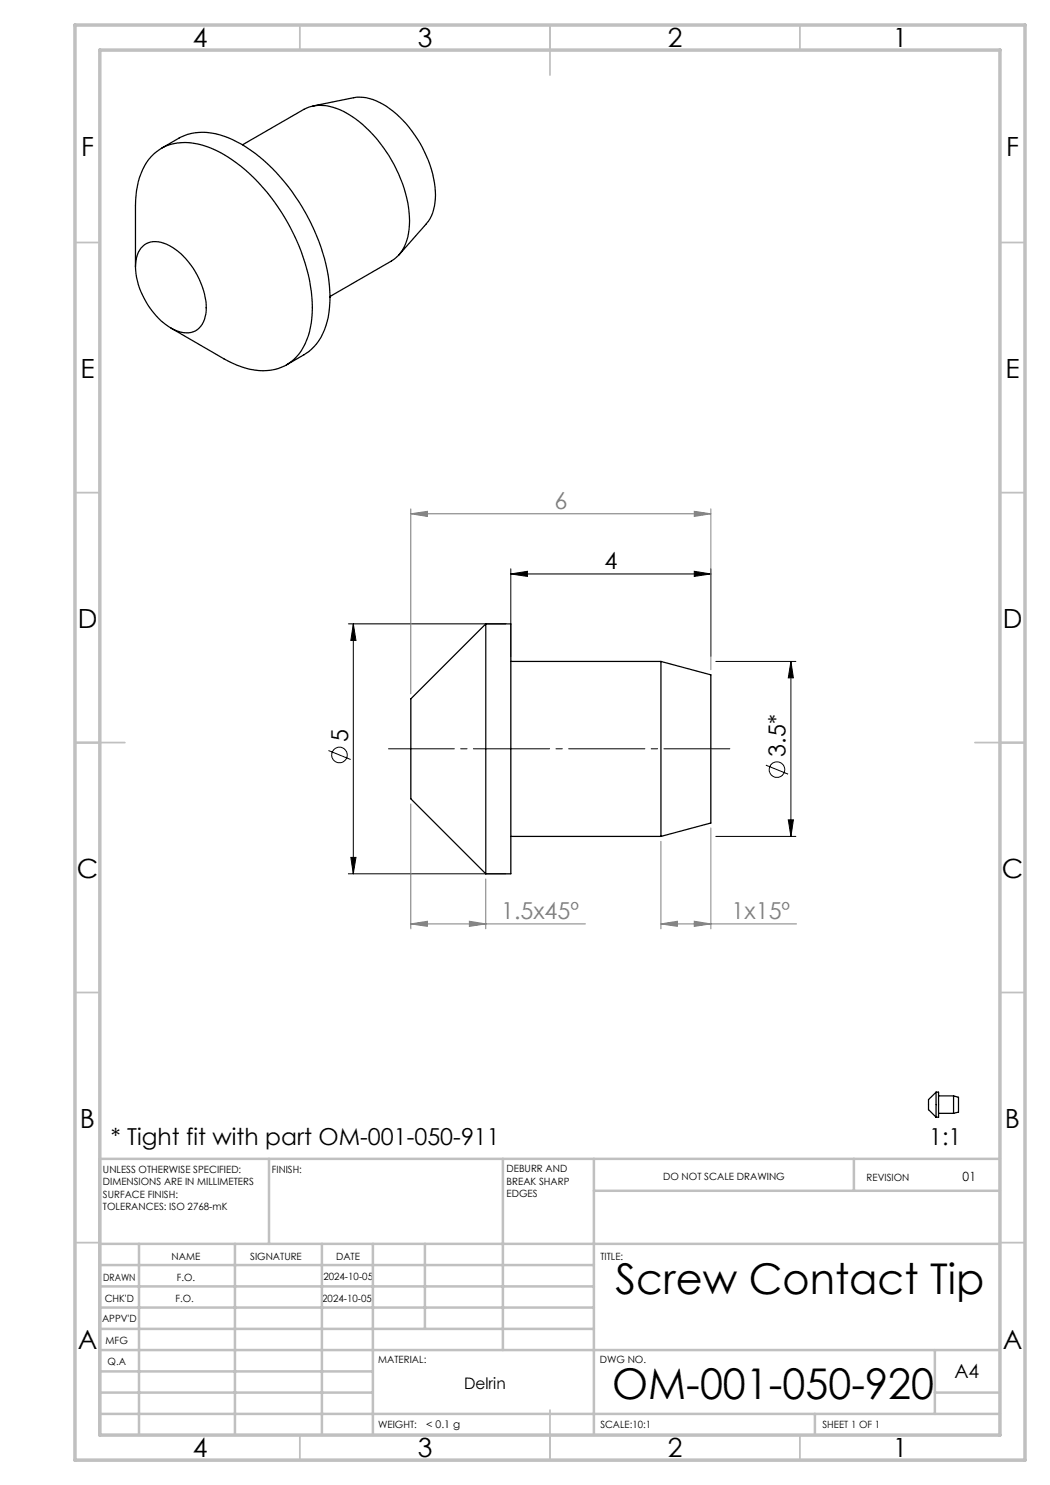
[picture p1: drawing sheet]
<svg xmlns="http://www.w3.org/2000/svg" width="210mm" height="297mm" viewBox="0 0 210 297" stroke-linecap="round" stroke-linejoin="round" font-family="sans-serif">
<g fill="none" stroke="#000" stroke-width=".25">
<path d="M32.3 29.7l3.5-2.1a11.5 11.5 0 0 1 10.7 .3 34.8 34.8 0 0 1 14.6 14.7 34 34 0 0 1 4.8 18.9 11.9 11.9 0 0 1-4.8 9.2l-3.8 2.3M48.5 29l12.3-7.1a8.8 8.8 0 0 1 8.7 .9 27.4 27.4 0 0 1 12.4 21.4 9.2 9.2 0 0 1-3.1 7.7l-12.8 7.4M62.6 21.2l8.1-1.7a9.9 9.9 0 0 1 7.9 2.8 23.6 23.6 0 0 1 8.5 16.7 8.4 8.4 0 0 1-1.8 5.8l-5.5 6.2M27.1 53.4v-12.3a13.9 13.9 0 0 1 3.7-10.3 10.1 10.1 0 0 1 10.4-1.5 30.2 30.2 0 0 1 13.7 11.1 38.2 38.2 0 0 1 7.6 21.1 13.9 13.9 0 0 1-3.7 10.4 10.1 10.1 0 0 1-10.5 1.5l-3.5-1.6-10.6-6.2M28.2 49.6a4 4 0 0 1 5.1-.7 15.2 15.2 0 0 1 7.9 13.3 4.4 4.4 0 0 1-3 4.3 7.7 7.7 0 0 1-6.5-2.9 15 15 0 0 1-4.5-11.5l.5-1.6zM97.2 124.8l-15 15v20l15 15M97.2 124.8v50M97.2 124.8h5v50h-5M102.2 132.3h30M132.2 132.3v35M132.2 132.3l10 2.7v29.6l-10 2.7M102.2 167.3h30"/>
<path d="M187.2 218.4l-1.5 1.5v2l1.5 1.5M187.2 218.4v5M187.2 218.4h.5v5h-.5M187.7 219.2h3M190.7 219.2v3.5M190.7 219.2l1 .3v2.9l-1 .3M187.7 222.7h3"/>
</g>
<g fill="none" stroke="#000" stroke-width=".2">
<path d="M102.2 114.8l3.3-.5v1zM102.2 113.8v17.5M102.2 114.8h40M138.9 114.3l3.3 .5-3.3 .5zM142.2 113.8v17.5M69.7 124.8h31.5M70.7 124.8v50M70.7 124.8l.5 3.3h-1zM143.2 132.3h16M158.2 132.3v35M158.2 132.3l.5 3.3h-1zM65.7 150.1l4.4 1.8"/>
<path d="M153.2 153l4.4 1.8M69.7 174.8h31.5M70.2 171.5h1l-.5 3.3zM143.2 167.3h16M157.7 164h1l-.5 3.3z"/>
<circle cx="67.9" cy="151" r="1.55"/>
<circle cx="155.4" cy="153.9" r="1.55"/>
</g>
<g fill="none" stroke="#808080" stroke-width=".2">
<path d="M82.2 102.8l3.3-.5v1zM82.2 101.8v37M82.2 102.8h60M138.9 102.3l3.3 .5-3.3 .5zM142.2 101.8v32.1M82.2 160.8v25M97.2 175.8v10M132.2 168.3v17.5M142.2 165.6v20.2M82.2 184.8l3.3-.5v1zM82.2 184.8h34.9M93.9 184.3l3.3 .5-3.3 .5z"/>
<path d="M132.2 184.8l3.3-.5v1zM132.2 184.8h27.1M138.9 184.3l3.3 .5-3.3 .5z"/>
</g>
<path d="M77.7 149.8h68.3" fill="none" stroke="#000" stroke-width=".2" stroke-dasharray="15.2 1.3 1.3 1.3" stroke-dashoffset="2.1"/>
<g fill="none" stroke="#c0c0c0" stroke-width=".35">
<path d="M60 5v5M110 5v10M160 5v5M15 48.5h5M200 48.5h5M15 98.5h5M200 98.5h5M15 148.5h10M195 148.5h10M15 198.5h5M200 198.5h5M15 248.5h5"/>
<path d="M200 248.5h5M60 287v5M110 282v10M160 287v5"/>
</g>
<g fill="none" stroke="#c0c0c0" stroke-width=".5">
<path d="M53.8 231.8v17M100.6 231.8v38.2M118.8 231.8v55.2M118.8 238.2h81.2M170.8 231.8v6.4M200 231.8h-180v55.2M20 248.8h180M20 257.3h98.8M20 253h98.8M27.8 248.8v38.2M47 248.8v38.2M64.4 248.8v38.2"/>
<path d="M74.6 248.8v38.2M85 248.8v17M20 265.8h98.8M20 261.5h98.8M20 278.5h54.6M20 274.3h54.6M20 270h180M187 278.5h13M187 270v12.8M20 282.8h180M163 282.8v4.2"/>
</g>
<path d="M15 5h190v287h-190zM20 10h180v277h-180z" fill="none" stroke="#c0c0c0" stroke-width=".7"/>
<g fill="#000">
<path d="M102.2 114.8l3.3-.5v1zM138.9 114.3l3.3 .5-3.3 .5z"/>
<path d="M70.2 171.5h1l-.5 3.3zM70.7 124.8l.5 3.3h-1z"/>
<path d="M157.7 164h1l-.5 3.3zM158.2 132.3l.5 3.3h-1z"/>
</g>
<g fill="#808080">
<path d="M138.9 184.3l3.3 .5-3.3 .5zM132.2 184.8l3.3-.5v1zM138.9 102.3l3.3 .5-3.3 .5zM82.2 102.8l3.3-.5v1z"/>
<path d="M82.2 184.8l3.3-.5v1zM93.9 184.3l3.3 .5-3.3 .5z"/>
</g>
<g font-size="8.5">
<text x="123.1" y="258.8">Screw Contact Tip</text>
<text x="122.4" y="279.7">OM-001-050-920</text>
</g>
<g font-size="5.3">
<text x="38.5" y="9.5">4</text>
<text x="83.5" y="9.5">3</text>
<text x="133.6" y="9.5">2</text>
<text x="178.6" y="9.5">1</text>
<text x="16.2" y="31.3">F</text>
<text x="201.2" y="31.3">F</text>
<text x="16.1" y="75.5">E</text>
<text x="201.1" y="75.5">E</text>
<text x="15.5" y="125.5">D</text>
<text x="200.5" y="125.5">D</text>
<text x="15.4" y="175.5">C</text>
<text x="200.4" y="175.5">C</text>
<text x="16" y="225.5">B</text>
<text x="201" y="225.5">B</text>
<text x="15.5" y="269.8">A</text>
<text x="200.5" y="269.8">A</text>
<text x="38.5" y="291.5">4</text>
<text x="83.5" y="291.5">3</text>
<text x="133.6" y="291.5">2</text>
<text x="178.6" y="291.5">1</text>
</g>
<g font-size="4.7" fill="#808080">
<text x="110.9" y="101.7">6</text>
<text x="100.2" y="183.7">1.5x45º</text>
<text x="146.3" y="183.7">1x15º</text>
</g>
<g font-size="4.7">
<text x="120.9" y="113.7">4</text>
<text x="69.6" y="148.4" transform="rotate(-90 69.6 148.4)">5</text>
<text x="157.1" y="151.3" transform="rotate(-90 157.1 151.3)">3.5*</text>
<text x="22.2" y="229.1">* Tight fit with part OM-001-050-911</text>
<text x="185.9" y="229.1">1:1</text>
</g>
<text font-size="3.9" x="190.9" y="275.5">A4</text>
<text font-size="3.2" x="92.8" y="277.9">Delrin</text>
<text font-size="2.5" x="192.5" y="236.1">01</text>
<text font-size="2.1" x="85.2" y="285.6">&lt; 0.1 g</text>
<g font-size="2">
<text x="20.6" y="234.6">UNLESS OTHERWISE SPECIFIED:</text>
<text x="20.6" y="237.1">DIMENSIONS ARE IN MILLIMETERS</text>
<text x="20.6" y="239.6">SURFACE FINISH:</text>
<text x="54.4" y="234.6">FINISH:</text>
<text x="101.3" y="234.5">DEBURR AND</text>
<text x="101.3" y="237">BREAK SHARP</text>
<text x="101.3" y="239.5">EDGES</text>
<text x="132.6" y="236">DO NOT SCALE DRAWING</text>
<text x="173.3" y="236.2">REVISION</text>
<text x="20.6" y="242.1">TOLERANCES: ISO 2768-mK</text>
<text x="34.3" y="252">NAME</text>
<text x="50" y="251.9">SIGNATURE</text>
<text x="67.2" y="251.9">DATE</text>
<text x="120.1" y="251.9">TITLE:</text>
<text x="20.6" y="256.1">DRAWN</text>
<text x="35.3" y="256.1">F.O.</text>
<text x="64.7" y="255.9">2024-10-05</text>
<text x="20.9" y="260.3">CHK'D</text>
<text x="35.1" y="260.3">F.O.</text>
<text x="64.4" y="260.3">2024-10-05</text>
<text x="20.4" y="264.4">APPV'D</text>
<text x="21.1" y="268.8">MFG</text>
<text x="21.5" y="273">Q.A</text>
<text x="75.6" y="272.5">MATERIAL:</text>
<text x="120" y="272.5">DWG NO.</text>
<text x="75.6" y="285.5">WEIGHT:</text>
<text x="120.1" y="285.6">SCALE:10:1</text>
<text x="164.5" y="285.6">SHEET 1 OF 1</text>
</g>
</svg>
